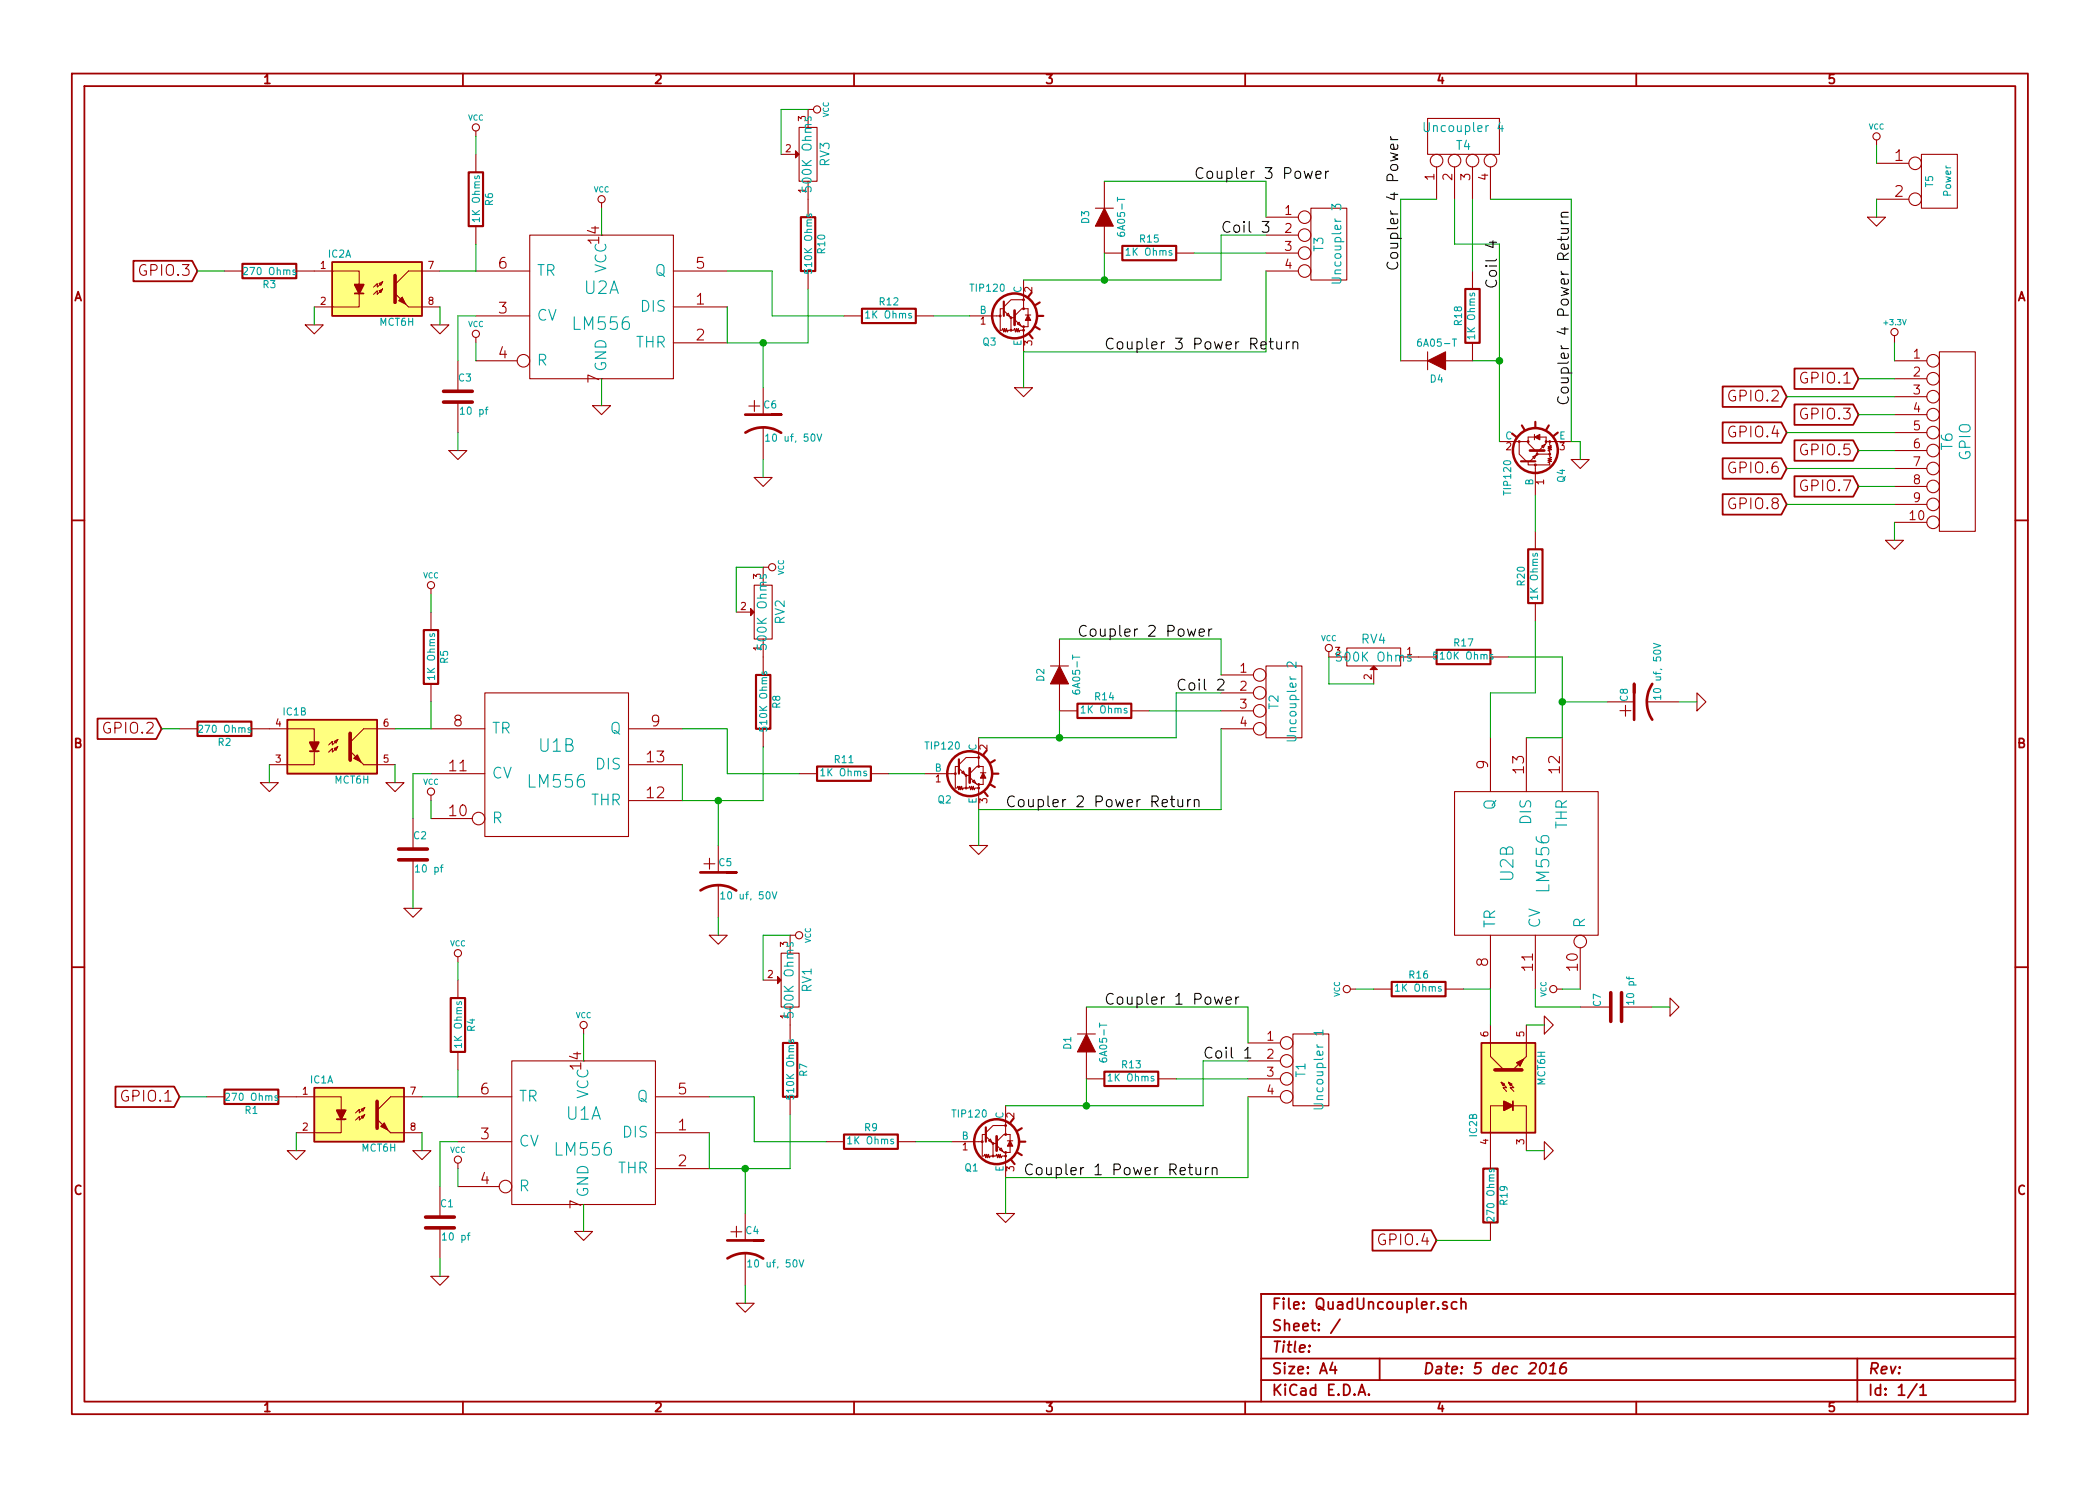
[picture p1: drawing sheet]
EESchema Schematic File Version 2
LIBS:power
LIBS:device
LIBS:transistors
LIBS:conn
LIBS:linear
LIBS:regul
LIBS:74xx
LIBS:cmos4000
LIBS:adc-dac
LIBS:memory
LIBS:xilinx
LIBS:special
LIBS:microcontrollers
LIBS:dsp
LIBS:microchip
LIBS:analog_switches
LIBS:motorola
LIBS:texas
LIBS:intel
LIBS:audio
LIBS:interface
LIBS:digital-audio
LIBS:philips
LIBS:display
LIBS:cypress
LIBS:siliconi
LIBS:opto
LIBS:atmel
LIBS:contrib
LIBS:valves
LIBS:lm556n
LIBS:mct6h
LIBS:QuadUncoupler-cache
EELAYER 27 0
EELAYER END
$Descr A4 11693 8268
encoding utf-8
Sheet 1 1
Title ""
Date "5 dec 2016"
Rev ""
Comp ""
Comment1 ""
Comment2 ""
Comment3 ""
Comment4 ""
$EndDescr
$Comp
L R R3
U 1 1
P 1500 1500
F 0 "R3" V 1580 1500 40  0000 C CNN
F 1 "270 Ohms" V 1507 1501 40  0000 C CNN
F 2 "~" V 1430 1500 30  0000 C CNN
F 3 "~" H 1500 1500 30  0000 C CNN
F 4 "603-CFR-25JR-52-270R" V 1500 1500 60  0001 C CNN "Mouser Part Number"
	1    1500 1500
	0    1    1    0   
$EndComp
$Comp
L MCT6H IC2
U 1 1
P 2100 1600
F 0 "IC2" H 1890 1790 40  0000 C CNN
F 1 "MCT6H" H 2210 1410 40  0000 C CNN
F 2 "DIP-8__300" H 1940 1420 30  0001 C CIN
F 3 "~" H 2100 1600 60  0000 C CNN
F 4 "782-MCT6H" H 2100 1600 60  0001 C CNN "Mouser Part Number"
	1    2100 1600
	1    0    0    -1  
$EndComp
$Comp
L LM556 U2
U 1 1
P 3350 1700
F 0 "U2" H 3350 1800 70  0000 C CNN
F 1 "LM556" H 3350 1600 70  0000 C CNN
F 2 "~" H 3350 1700 60  0000 C CNN
F 3 "~" H 3350 1700 60  0000 C CNN
F 4 "926-LM556CN/NOPB" H 3350 1700 60  0001 C CNN "Mouser Part Number"
	1    3350 1700
	1    0    0    -1  
$EndComp
Wire Wire Line
	2450 1500 2650 1500
$Comp
L GND #PWR3
U 1 1
P 1750 1800
F 0 "#PWR3" H 1750 1800 30  0001 C CNN
F 1 "GND" H 1750 1730 30  0001 C CNN
F 2 "" H 1750 1800 60  0000 C CNN
F 3 "" H 1750 1800 60  0000 C CNN
	1    1750 1800
	1    0    0    -1  
$EndComp
$Comp
L GND #PWR9
U 1 1
P 2450 1800
F 0 "#PWR9" H 2450 1800 30  0001 C CNN
F 1 "GND" H 2450 1730 30  0001 C CNN
F 2 "" H 2450 1800 60  0000 C CNN
F 3 "" H 2450 1800 60  0000 C CNN
	1    2450 1800
	1    0    0    -1  
$EndComp
$Comp
L VCC #PWR18
U 1 1
P 3350 1150
F 0 "#PWR18" H 3350 1250 30  0001 C CNN
F 1 "VCC" H 3350 1250 30  0000 C CNN
F 2 "" H 3350 1150 60  0000 C CNN
F 3 "" H 3350 1150 60  0000 C CNN
	1    3350 1150
	1    0    0    -1  
$EndComp
$Comp
L GND #PWR19
U 1 1
P 3350 2250
F 0 "#PWR19" H 3350 2250 30  0001 C CNN
F 1 "GND" H 3350 2180 30  0001 C CNN
F 2 "" H 3350 2250 60  0000 C CNN
F 3 "" H 3350 2250 60  0000 C CNN
	1    3350 2250
	1    0    0    -1  
$EndComp
Wire Wire Line
	1750 1700 1750 1800
Wire Wire Line
	2450 1700 2450 1800
Wire Wire Line
	3350 1150 3350 1300
Wire Wire Line
	3350 2100 3350 2250
$Comp
L R R6
U 1 1
P 2650 1100
F 0 "R6" V 2730 1100 40  0000 C CNN
F 1 "1K Ohms" V 2657 1101 40  0000 C CNN
F 2 "~" V 2580 1100 30  0000 C CNN
F 3 "~" H 2650 1100 30  0000 C CNN
F 4 "279-2-1623927-3" V 2650 1100 60  0001 C CNN "Mouser Part Number"
	1    2650 1100
	1    0    0    -1  
$EndComp
Wire Wire Line
	2650 1500 2650 1350
$Comp
L VCC #PWR14
U 1 1
P 2650 750
F 0 "#PWR14" H 2650 850 30  0001 C CNN
F 1 "VCC" H 2650 850 30  0000 C CNN
F 2 "" H 2650 750 60  0000 C CNN
F 3 "" H 2650 750 60  0000 C CNN
	1    2650 750 
	1    0    0    -1  
$EndComp
Wire Wire Line
	2650 750  2650 850 
$Comp
L VCC #PWR15
U 1 1
P 2650 1900
F 0 "#PWR15" H 2650 2000 30  0001 C CNN
F 1 "VCC" H 2650 2000 30  0000 C CNN
F 2 "" H 2650 1900 60  0000 C CNN
F 3 "" H 2650 1900 60  0000 C CNN
	1    2650 1900
	1    0    0    -1  
$EndComp
Wire Wire Line
	2650 1900 2650 2000
$Comp
L C C3
U 1 1
P 2550 2200
F 0 "C3" H 2550 2300 40  0000 L CNN
F 1 "10 pf" H 2556 2115 40  0000 L CNN
F 2 "~" H 2588 2050 30  0000 C CNN
F 3 "~" H 2550 2200 60  0000 C CNN
F 4 "594-S100K25SL0N63L6R" H 2550 2200 60  0001 C CNN "Mouser Part Number"
	1    2550 2200
	1    0    0    -1  
$EndComp
Wire Wire Line
	2650 1750 2550 1750
Wire Wire Line
	2550 1750 2550 2000
$Comp
L GND #PWR11
U 1 1
P 2550 2500
F 0 "#PWR11" H 2550 2500 30  0001 C CNN
F 1 "GND" H 2550 2430 30  0001 C CNN
F 2 "" H 2550 2500 60  0000 C CNN
F 3 "" H 2550 2500 60  0000 C CNN
	1    2550 2500
	1    0    0    -1  
$EndComp
Wire Wire Line
	2550 2400 2550 2500
$Comp
L CP1 C6
U 1 1
P 4250 2350
F 0 "C6" H 4250 2450 40  0000 L CNN
F 1 "10 uf, 50V" H 4256 2265 40  0000 L CNN
F 2 "~" H 4288 2200 30  0000 C CNN
F 3 "~" H 4250 2350 60  0000 C CNN
F 4 "140-REA100M1HBK0511P" H 4250 2350 60  0001 C CNN "Mouser Part Number"
	1    4250 2350
	1    0    0    -1  
$EndComp
$Comp
L GND #PWR22
U 1 1
P 4250 2650
F 0 "#PWR22" H 4250 2650 30  0001 C CNN
F 1 "GND" H 4250 2580 30  0001 C CNN
F 2 "" H 4250 2650 60  0000 C CNN
F 3 "" H 4250 2650 60  0000 C CNN
	1    4250 2650
	1    0    0    -1  
$EndComp
Wire Wire Line
	4250 2550 4250 2650
Wire Wire Line
	4250 2150 4250 1900
Wire Wire Line
	4050 1900 4500 1900
Wire Wire Line
	4050 1900 4050 1700
$Comp
L R R10
U 1 1
P 4500 1350
F 0 "R10" V 4580 1350 40  0000 C CNN
F 1 "510K Ohms" V 4507 1351 40  0000 C CNN
F 2 "~" V 4430 1350 30  0000 C CNN
F 3 "~" H 4500 1350 30  0000 C CNN
F 4 "660-CF1/4CT52R514J" V 4500 1350 60  0001 C CNN "Mouser Part Number"
	1    4500 1350
	1    0    0    -1  
$EndComp
$Comp
L POT RV3
U 1 1
P 4500 850
F 0 "RV3" H 4500 750 50  0000 C CNN
F 1 "500K Ohms" H 4500 850 50  0000 C CNN
F 2 "~" H 4500 850 60  0000 C CNN
F 3 "~" H 4500 850 60  0000 C CNN
F 4 "652-3309P-1-504" H 4500 850 60  0001 C CNN "Mouser Part Number"
	1    4500 850 
	0    -1   -1   0   
$EndComp
$Comp
L VCC #PWR25
U 1 1
P 4500 600
F 0 "#PWR25" H 4500 700 30  0001 C CNN
F 1 "VCC" H 4500 700 30  0000 C CNN
F 2 "" H 4500 600 60  0000 C CNN
F 3 "" H 4500 600 60  0000 C CNN
	1    4500 600 
	0    1    1    0   
$EndComp
Wire Wire Line
	4500 600  4350 600 
Wire Wire Line
	4350 600  4350 850 
Wire Wire Line
	4500 1900 4500 1600
Connection ~ 4250 1900
$Comp
L R R12
U 1 1
P 4950 1750
F 0 "R12" V 5030 1750 40  0000 C CNN
F 1 "1K Ohms" V 4957 1751 40  0000 C CNN
F 2 "~" V 4880 1750 30  0000 C CNN
F 3 "~" H 4950 1750 30  0000 C CNN
F 4 "279-2-1623927-3" V 4950 1750 60  0001 C CNN "Mouser Part Number"
	1    4950 1750
	0    -1   -1   0   
$EndComp
Wire Wire Line
	4050 1500 4300 1500
Wire Wire Line
	4300 1500 4300 1750
Wire Wire Line
	4300 1750 4700 1750
$Comp
L TIP120 Q3
U 1 1
P 5600 1750
F 0 "Q3" H 5550 1600 40  0000 R CNN
F 1 "TIP120" H 5600 1900 40  0000 R CNN
F 2 "TO220" H 5480 1855 29  0001 C CNN
F 3 "" H 5600 1750 60  0000 C CNN
F 4 "863-TIP120G" H 5600 1750 60  0001 C CNN "Mouser Part Number"
	1    5600 1750
	1    0    0    -1  
$EndComp
Wire Wire Line
	5200 1750 5400 1750
$Comp
L GND #PWR28
U 1 1
P 5700 2150
F 0 "#PWR28" H 5700 2150 30  0001 C CNN
F 1 "GND" H 5700 2080 30  0001 C CNN
F 2 "" H 5700 2150 60  0000 C CNN
F 3 "" H 5700 2150 60  0000 C CNN
	1    5700 2150
	1    0    0    -1  
$EndComp
Wire Wire Line
	5700 1950 5700 2150
$Comp
L DIODE D3
U 1 1
P 6150 1200
F 0 "D3" H 6150 1300 40  0000 C CNN
F 1 "6A05-T" H 6150 1100 40  0000 C CNN
F 2 "~" H 6150 1200 60  0000 C CNN
F 3 "~" H 6150 1200 60  0000 C CNN
F 4 "621-6A05-T" H 6150 1200 60  0001 C CNN "Mouser Part Number"
	1    6150 1200
	0    -1   -1   0   
$EndComp
$Comp
L R R15
U 1 1
P 6400 1400
F 0 "R15" V 6480 1400 40  0000 C CNN
F 1 "1K Ohms" V 6407 1401 40  0000 C CNN
F 2 "~" V 6330 1400 30  0000 C CNN
F 3 "~" H 6400 1400 30  0000 C CNN
F 4 "279-2-1623927-3" V 6400 1400 60  0001 C CNN "Mouser Part Number"
	1    6400 1400
	0    -1   -1   0   
$EndComp
$Comp
L CONN_4 T3
U 1 1
P 7400 1350
F 0 "T3" V 7350 1350 50  0000 C CNN
F 1 "Uncoupler 3" V 7450 1350 50  0000 C CNN
F 2 "~" H 7400 1350 60  0000 C CNN
F 3 "~" H 7400 1350 60  0000 C CNN
F 4 "571-2828374" V 7400 1350 60  0001 C CNN "Mouser Part Number"
	1    7400 1350
	1    0    0    -1  
$EndComp
Wire Wire Line
	5700 1550 6800 1550
Wire Wire Line
	6800 1550 6800 1300
Wire Wire Line
	6800 1300 7050 1300
Wire Wire Line
	6150 1400 6150 1550
Connection ~ 6150 1550
Wire Wire Line
	6150 1000 7050 1000
Wire Wire Line
	7050 1000 7050 1200
Wire Wire Line
	6650 1400 7050 1400
Wire Wire Line
	7050 1500 7050 1950
Wire Wire Line
	7050 1950 5700 1950
$Comp
L R R2
U 1 1
P 1250 4050
F 0 "R2" V 1330 4050 40  0000 C CNN
F 1 "270 Ohms" V 1257 4051 40  0000 C CNN
F 2 "~" V 1180 4050 30  0000 C CNN
F 3 "~" H 1250 4050 30  0000 C CNN
F 4 "603-CFR-25JR-52-270R" V 1250 4050 60  0001 C CNN "Mouser Part Number"
	1    1250 4050
	0    1    1    0   
$EndComp
$Comp
L MCT6H IC1
U 2 1
P 1850 4150
F 0 "IC1" H 1640 4340 40  0000 C CNN
F 1 "MCT6H" H 1960 3960 40  0000 C CNN
F 2 "DIP-8__300" H 1690 3970 30  0001 C CIN
F 3 "~" H 1850 4150 60  0000 C CNN
	2    1850 4150
	1    0    0    -1  
$EndComp
$Comp
L LM556 U1
U 2 1
P 3100 4250
F 0 "U1" H 3100 4350 70  0000 C CNN
F 1 "LM556" H 3100 4150 70  0000 C CNN
F 2 "~" H 3100 4250 60  0000 C CNN
F 3 "~" H 3100 4250 60  0000 C CNN
F 4 "926-LM556CN/NOPB" H 3100 4250 60  0001 C CNN "Mouser Part Number"
	2    3100 4250
	1    0    0    -1  
$EndComp
Wire Wire Line
	2200 4050 2400 4050
$Comp
L GND #PWR1
U 1 1
P 1500 4350
F 0 "#PWR1" H 1500 4350 30  0001 C CNN
F 1 "GND" H 1500 4280 30  0001 C CNN
F 2 "" H 1500 4350 60  0000 C CNN
F 3 "" H 1500 4350 60  0000 C CNN
	1    1500 4350
	1    0    0    -1  
$EndComp
$Comp
L GND #PWR4
U 1 1
P 2200 4350
F 0 "#PWR4" H 2200 4350 30  0001 C CNN
F 1 "GND" H 2200 4280 30  0001 C CNN
F 2 "" H 2200 4350 60  0000 C CNN
F 3 "" H 2200 4350 60  0000 C CNN
	1    2200 4350
	1    0    0    -1  
$EndComp
Wire Wire Line
	1500 4250 1500 4350
Wire Wire Line
	2200 4250 2200 4350
$Comp
L R R5
U 1 1
P 2400 3650
F 0 "R5" V 2480 3650 40  0000 C CNN
F 1 "1K Ohms" V 2407 3651 40  0000 C CNN
F 2 "~" V 2330 3650 30  0000 C CNN
F 3 "~" H 2400 3650 30  0000 C CNN
F 4 "279-2-1623927-3" V 6400 1400 60  0001 C CNN "Mouser Part Number"
	1    2400 3650
	1    0    0    -1  
$EndComp
Wire Wire Line
	2400 4050 2400 3900
$Comp
L VCC #PWR7
U 1 1
P 2400 3300
F 0 "#PWR7" H 2400 3400 30  0001 C CNN
F 1 "VCC" H 2400 3400 30  0000 C CNN
F 2 "" H 2400 3300 60  0000 C CNN
F 3 "" H 2400 3300 60  0000 C CNN
	1    2400 3300
	1    0    0    -1  
$EndComp
Wire Wire Line
	2400 3300 2400 3400
$Comp
L VCC #PWR8
U 1 1
P 2400 4450
F 0 "#PWR8" H 2400 4550 30  0001 C CNN
F 1 "VCC" H 2400 4550 30  0000 C CNN
F 2 "" H 2400 4450 60  0000 C CNN
F 3 "" H 2400 4450 60  0000 C CNN
	1    2400 4450
	1    0    0    -1  
$EndComp
Wire Wire Line
	2400 4450 2400 4550
$Comp
L C C2
U 1 1
P 2300 4750
F 0 "C2" H 2300 4850 40  0000 L CNN
F 1 "10 pf" H 2306 4665 40  0000 L CNN
F 2 "~" H 2338 4600 30  0000 C CNN
F 3 "~" H 2300 4750 60  0000 C CNN
F 4 "594-S100K25SL0N63L6R" H 2300 4750 60  0001 C CNN "Mouser Part Number"
	1    2300 4750
	1    0    0    -1  
$EndComp
Wire Wire Line
	2400 4300 2300 4300
Wire Wire Line
	2300 4300 2300 4550
$Comp
L GND #PWR5
U 1 1
P 2300 5050
F 0 "#PWR5" H 2300 5050 30  0001 C CNN
F 1 "GND" H 2300 4980 30  0001 C CNN
F 2 "" H 2300 5050 60  0000 C CNN
F 3 "" H 2300 5050 60  0000 C CNN
	1    2300 5050
	1    0    0    -1  
$EndComp
Wire Wire Line
	2300 4950 2300 5050
$Comp
L CP1 C5
U 1 1
P 4000 4900
F 0 "C5" H 4000 5000 40  0000 L CNN
F 1 "10 uf, 50V" H 4006 4815 40  0000 L CNN
F 2 "~" H 4038 4750 30  0000 C CNN
F 3 "~" H 4000 4900 60  0000 C CNN
F 4 "140-REA100M1HBK0511P" H 4000 4900 60  0001 C CNN "Mouser Part Number"
	1    4000 4900
	1    0    0    -1  
$EndComp
$Comp
L GND #PWR20
U 1 1
P 4000 5200
F 0 "#PWR20" H 4000 5200 30  0001 C CNN
F 1 "GND" H 4000 5130 30  0001 C CNN
F 2 "" H 4000 5200 60  0000 C CNN
F 3 "" H 4000 5200 60  0000 C CNN
	1    4000 5200
	1    0    0    -1  
$EndComp
Wire Wire Line
	4000 5100 4000 5200
Wire Wire Line
	4000 4700 4000 4450
Wire Wire Line
	3800 4450 4250 4450
Wire Wire Line
	3800 4450 3800 4250
$Comp
L R R8
U 1 1
P 4250 3900
F 0 "R8" V 4330 3900 40  0000 C CNN
F 1 "510K Ohms" V 4257 3901 40  0000 C CNN
F 2 "~" V 4180 3900 30  0000 C CNN
F 3 "~" H 4250 3900 30  0000 C CNN
F 4 "660-CF1/4CT52R514J" V 4250 3900 60  0001 C CNN "Mouser Part Number"
	1    4250 3900
	1    0    0    -1  
$EndComp
$Comp
L POT RV2
U 1 1
P 4250 3400
F 0 "RV2" H 4250 3300 50  0000 C CNN
F 1 "500K Ohms" H 4250 3400 50  0000 C CNN
F 2 "~" H 4250 3400 60  0000 C CNN
F 3 "~" H 4250 3400 60  0000 C CNN
F 4 "652-3309P-1-504" H 4250 3400 60  0001 C CNN "Mouser Part Number"
	1    4250 3400
	0    -1   -1   0   
$EndComp
$Comp
L VCC #PWR23
U 1 1
P 4250 3150
F 0 "#PWR23" H 4250 3250 30  0001 C CNN
F 1 "VCC" H 4250 3250 30  0000 C CNN
F 2 "" H 4250 3150 60  0000 C CNN
F 3 "" H 4250 3150 60  0000 C CNN
	1    4250 3150
	0    1    1    0   
$EndComp
Wire Wire Line
	4250 3150 4100 3150
Wire Wire Line
	4100 3150 4100 3400
Wire Wire Line
	4250 4450 4250 4150
Connection ~ 4000 4450
$Comp
L R R11
U 1 1
P 4700 4300
F 0 "R11" V 4780 4300 40  0000 C CNN
F 1 "1K Ohms" V 4707 4301 40  0000 C CNN
F 2 "~" V 4630 4300 30  0000 C CNN
F 3 "~" H 4700 4300 30  0000 C CNN
F 4 "279-2-1623927-3" V 4700 4300 60  0001 C CNN "Mouser Part Number"
	1    4700 4300
	0    -1   -1   0   
$EndComp
Wire Wire Line
	3800 4050 4050 4050
Wire Wire Line
	4050 4050 4050 4300
Wire Wire Line
	4050 4300 4450 4300
$Comp
L TIP120 Q2
U 1 1
P 5350 4300
F 0 "Q2" H 5300 4150 40  0000 R CNN
F 1 "TIP120" H 5350 4450 40  0000 R CNN
F 2 "TO220" H 5230 4405 29  0001 C CNN
F 3 "" H 5350 4300 60  0000 C CNN
F 4 "863-TIP120G" H 5350 4300 60  0001 C CNN "Mouser Part Number"
	1    5350 4300
	1    0    0    -1  
$EndComp
Wire Wire Line
	4950 4300 5150 4300
$Comp
L GND #PWR26
U 1 1
P 5450 4700
F 0 "#PWR26" H 5450 4700 30  0001 C CNN
F 1 "GND" H 5450 4630 30  0001 C CNN
F 2 "" H 5450 4700 60  0000 C CNN
F 3 "" H 5450 4700 60  0000 C CNN
	1    5450 4700
	1    0    0    -1  
$EndComp
Wire Wire Line
	5450 4500 5450 4700
$Comp
L DIODE D2
U 1 1
P 5900 3750
F 0 "D2" H 5900 3850 40  0000 C CNN
F 1 "6A05-T" H 5900 3650 40  0000 C CNN
F 2 "~" H 5900 3750 60  0000 C CNN
F 3 "~" H 5900 3750 60  0000 C CNN
F 4 "621-6A05-T" H 5900 3750 60  0001 C CNN "Mouser Part Number"
	1    5900 3750
	0    -1   -1   0   
$EndComp
$Comp
L R R14
U 1 1
P 6150 3950
F 0 "R14" V 6230 3950 40  0000 C CNN
F 1 "1K Ohms" V 6157 3951 40  0000 C CNN
F 2 "~" V 6080 3950 30  0000 C CNN
F 3 "~" H 6150 3950 30  0000 C CNN
F 4 "279-2-1623927-3" V 6150 3950 60  0001 C CNN "Mouser Part Number"
	1    6150 3950
	0    -1   -1   0   
$EndComp
$Comp
L CONN_4 T2
U 1 1
P 7150 3900
F 0 "T2" V 7100 3900 50  0000 C CNN
F 1 "Uncoupler 2" V 7200 3900 50  0000 C CNN
F 2 "~" H 7150 3900 60  0000 C CNN
F 3 "~" H 7150 3900 60  0000 C CNN
F 4 "571-2828374" V 7150 3900 60  0001 C CNN "Mouser Part Number"
	1    7150 3900
	1    0    0    -1  
$EndComp
Wire Wire Line
	5450 4100 6550 4100
Wire Wire Line
	6550 4100 6550 3850
Wire Wire Line
	6550 3850 6800 3850
Wire Wire Line
	5900 3950 5900 4100
Connection ~ 5900 4100
Wire Wire Line
	5900 3550 6800 3550
Wire Wire Line
	6800 3550 6800 3750
Wire Wire Line
	6400 3950 6800 3950
Wire Wire Line
	6800 4050 6800 4500
Wire Wire Line
	6800 4500 5450 4500
$Comp
L R R1
U 1 1
P 1400 6100
F 0 "R1" V 1480 6100 40  0000 C CNN
F 1 "270 Ohms" V 1407 6101 40  0000 C CNN
F 2 "~" V 1330 6100 30  0000 C CNN
F 3 "~" H 1400 6100 30  0000 C CNN
F 4 "603-CFR-25JR-52-270R" V 1400 6100 60  0001 C CNN "Mouser Part Number"
	1    1400 6100
	0    1    1    0   
$EndComp
$Comp
L MCT6H IC1
U 1 1
P 2000 6200
F 0 "IC1" H 1790 6390 40  0000 C CNN
F 1 "MCT6H" H 2110 6010 40  0000 C CNN
F 2 "DIP-8__300" H 1840 6020 30  0001 C CIN
F 3 "~" H 2000 6200 60  0000 C CNN
F 4 "782-MCT6H" H 2000 6200 60  0001 C CNN "Mouser Part Number"
	1    2000 6200
	1    0    0    -1  
$EndComp
$Comp
L LM556 U1
U 1 1
P 3250 6300
F 0 "U1" H 3250 6400 70  0000 C CNN
F 1 "LM556" H 3250 6200 70  0000 C CNN
F 2 "~" H 3250 6300 60  0000 C CNN
F 3 "~" H 3250 6300 60  0000 C CNN
F 4 "926-LM556CN/NOPB" H 3250 6300 60  0001 C CNN "Mouser Part Number"
	1    3250 6300
	1    0    0    -1  
$EndComp
Wire Wire Line
	2350 6100 2550 6100
$Comp
L GND #PWR2
U 1 1
P 1650 6400
F 0 "#PWR2" H 1650 6400 30  0001 C CNN
F 1 "GND" H 1650 6330 30  0001 C CNN
F 2 "" H 1650 6400 60  0000 C CNN
F 3 "" H 1650 6400 60  0000 C CNN
	1    1650 6400
	1    0    0    -1  
$EndComp
$Comp
L GND #PWR6
U 1 1
P 2350 6400
F 0 "#PWR6" H 2350 6400 30  0001 C CNN
F 1 "GND" H 2350 6330 30  0001 C CNN
F 2 "" H 2350 6400 60  0000 C CNN
F 3 "" H 2350 6400 60  0000 C CNN
	1    2350 6400
	1    0    0    -1  
$EndComp
$Comp
L VCC #PWR16
U 1 1
P 3250 5750
F 0 "#PWR16" H 3250 5850 30  0001 C CNN
F 1 "VCC" H 3250 5850 30  0000 C CNN
F 2 "" H 3250 5750 60  0000 C CNN
F 3 "" H 3250 5750 60  0000 C CNN
	1    3250 5750
	1    0    0    -1  
$EndComp
$Comp
L GND #PWR17
U 1 1
P 3250 6850
F 0 "#PWR17" H 3250 6850 30  0001 C CNN
F 1 "GND" H 3250 6780 30  0001 C CNN
F 2 "" H 3250 6850 60  0000 C CNN
F 3 "" H 3250 6850 60  0000 C CNN
	1    3250 6850
	1    0    0    -1  
$EndComp
Wire Wire Line
	1650 6300 1650 6400
Wire Wire Line
	2350 6300 2350 6400
Wire Wire Line
	3250 5750 3250 5900
Wire Wire Line
	3250 6700 3250 6850
$Comp
L R R4
U 1 1
P 2550 5700
F 0 "R4" V 2630 5700 40  0000 C CNN
F 1 "1K Ohms" V 2557 5701 40  0000 C CNN
F 2 "~" V 2480 5700 30  0000 C CNN
F 3 "~" H 2550 5700 30  0000 C CNN
F 4 "279-2-1623927-3" V 2550 5700 60  0001 C CNN "Mouser Part Number"
	1    2550 5700
	1    0    0    -1  
$EndComp
Wire Wire Line
	2550 6100 2550 5950
$Comp
L VCC #PWR12
U 1 1
P 2550 5350
F 0 "#PWR12" H 2550 5450 30  0001 C CNN
F 1 "VCC" H 2550 5450 30  0000 C CNN
F 2 "" H 2550 5350 60  0000 C CNN
F 3 "" H 2550 5350 60  0000 C CNN
	1    2550 5350
	1    0    0    -1  
$EndComp
Wire Wire Line
	2550 5350 2550 5450
$Comp
L VCC #PWR13
U 1 1
P 2550 6500
F 0 "#PWR13" H 2550 6600 30  0001 C CNN
F 1 "VCC" H 2550 6600 30  0000 C CNN
F 2 "" H 2550 6500 60  0000 C CNN
F 3 "" H 2550 6500 60  0000 C CNN
	1    2550 6500
	1    0    0    -1  
$EndComp
Wire Wire Line
	2550 6500 2550 6600
$Comp
L C C1
U 1 1
P 2450 6800
F 0 "C1" H 2450 6900 40  0000 L CNN
F 1 "10 pf" H 2456 6715 40  0000 L CNN
F 2 "~" H 2488 6650 30  0000 C CNN
F 3 "~" H 2450 6800 60  0000 C CNN
F 4 "594-S100K25SL0N63L6R" H 2450 6800 60  0001 C CNN "Mouser Part Number"
	1    2450 6800
	1    0    0    -1  
$EndComp
Wire Wire Line
	2550 6350 2450 6350
Wire Wire Line
	2450 6350 2450 6600
$Comp
L GND #PWR10
U 1 1
P 2450 7100
F 0 "#PWR10" H 2450 7100 30  0001 C CNN
F 1 "GND" H 2450 7030 30  0001 C CNN
F 2 "" H 2450 7100 60  0000 C CNN
F 3 "" H 2450 7100 60  0000 C CNN
	1    2450 7100
	1    0    0    -1  
$EndComp
Wire Wire Line
	2450 7000 2450 7100
$Comp
L CP1 C4
U 1 1
P 4150 6950
F 0 "C4" H 4150 7050 40  0000 L CNN
F 1 "10 uf, 50V" H 4156 6865 40  0000 L CNN
F 2 "~" H 4188 6800 30  0000 C CNN
F 3 "~" H 4150 6950 60  0000 C CNN
F 4 "140-REA100M1HBK0511P" H 4150 6950 60  0001 C CNN "Mouser Part Number"
	1    4150 6950
	1    0    0    -1  
$EndComp
$Comp
L GND #PWR21
U 1 1
P 4150 7250
F 0 "#PWR21" H 4150 7250 30  0001 C CNN
F 1 "GND" H 4150 7180 30  0001 C CNN
F 2 "" H 4150 7250 60  0000 C CNN
F 3 "" H 4150 7250 60  0000 C CNN
	1    4150 7250
	1    0    0    -1  
$EndComp
Wire Wire Line
	4150 7150 4150 7250
Wire Wire Line
	4150 6750 4150 6500
Wire Wire Line
	3950 6500 4400 6500
Wire Wire Line
	3950 6500 3950 6300
$Comp
L R R7
U 1 1
P 4400 5950
F 0 "R7" V 4480 5950 40  0000 C CNN
F 1 "510K Ohms" V 4407 5951 40  0000 C CNN
F 2 "~" V 4330 5950 30  0000 C CNN
F 3 "~" H 4400 5950 30  0000 C CNN
F 4 "660-CF1/4CT52R514J" V 4400 5950 60  0001 C CNN "Mouser Part Number"
	1    4400 5950
	1    0    0    -1  
$EndComp
$Comp
L POT RV1
U 1 1
P 4400 5450
F 0 "RV1" H 4400 5350 50  0000 C CNN
F 1 "500K Ohms" H 4400 5450 50  0000 C CNN
F 2 "~" H 4400 5450 60  0000 C CNN
F 3 "~" H 4400 5450 60  0000 C CNN
F 4 "652-3309P-1-504" H 4400 5450 60  0001 C CNN "Mouser Part Number"
	1    4400 5450
	0    -1   -1   0   
$EndComp
$Comp
L VCC #PWR24
U 1 1
P 4400 5200
F 0 "#PWR24" H 4400 5300 30  0001 C CNN
F 1 "VCC" H 4400 5300 30  0000 C CNN
F 2 "" H 4400 5200 60  0000 C CNN
F 3 "" H 4400 5200 60  0000 C CNN
	1    4400 5200
	0    1    1    0   
$EndComp
Wire Wire Line
	4400 5200 4250 5200
Wire Wire Line
	4250 5200 4250 5450
Wire Wire Line
	4400 6500 4400 6200
Connection ~ 4150 6500
$Comp
L R R9
U 1 1
P 4850 6350
F 0 "R9" V 4930 6350 40  0000 C CNN
F 1 "1K Ohms" V 4857 6351 40  0000 C CNN
F 2 "~" V 4780 6350 30  0000 C CNN
F 3 "~" H 4850 6350 30  0000 C CNN
F 4 "279-2-1623927-3" V 4850 6350 60  0001 C CNN "Mouser Part Number"
	1    4850 6350
	0    -1   -1   0   
$EndComp
Wire Wire Line
	3950 6100 4200 6100
Wire Wire Line
	4200 6100 4200 6350
Wire Wire Line
	4200 6350 4600 6350
$Comp
L TIP120 Q1
U 1 1
P 5500 6350
F 0 "Q1" H 5450 6200 40  0000 R CNN
F 1 "TIP120" H 5500 6500 40  0000 R CNN
F 2 "TO220" H 5380 6455 29  0001 C CNN
F 3 "" H 5500 6350 60  0000 C CNN
F 4 "863-TIP120G" H 5500 6350 60  0001 C CNN "Mouser Part Number"
	1    5500 6350
	1    0    0    -1  
$EndComp
Wire Wire Line
	5100 6350 5300 6350
$Comp
L GND #PWR27
U 1 1
P 5600 6750
F 0 "#PWR27" H 5600 6750 30  0001 C CNN
F 1 "GND" H 5600 6680 30  0001 C CNN
F 2 "" H 5600 6750 60  0000 C CNN
F 3 "" H 5600 6750 60  0000 C CNN
	1    5600 6750
	1    0    0    -1  
$EndComp
Wire Wire Line
	5600 6550 5600 6750
$Comp
L DIODE D1
U 1 1
P 6050 5800
F 0 "D1" H 6050 5900 40  0000 C CNN
F 1 "6A05-T" H 6050 5700 40  0000 C CNN
F 2 "~" H 6050 5800 60  0000 C CNN
F 3 "~" H 6050 5800 60  0000 C CNN
F 4 "621-6A05-T" H 6050 5800 60  0001 C CNN "Mouser Part Number"
	1    6050 5800
	0    -1   -1   0   
$EndComp
$Comp
L R R13
U 1 1
P 6300 6000
F 0 "R13" V 6380 6000 40  0000 C CNN
F 1 "1K Ohms" V 6307 6001 40  0000 C CNN
F 2 "~" V 6230 6000 30  0000 C CNN
F 3 "~" H 6300 6000 30  0000 C CNN
F 4 "279-2-1623927-3" V 6300 6000 60  0001 C CNN "Mouser Part Number"
	1    6300 6000
	0    -1   -1   0   
$EndComp
$Comp
L CONN_4 T1
U 1 1
P 7300 5950
F 0 "T1" V 7250 5950 50  0000 C CNN
F 1 "Uncoupler 1" V 7350 5950 50  0000 C CNN
F 2 "~" H 7300 5950 60  0000 C CNN
F 3 "~" H 7300 5950 60  0000 C CNN
F 4 "571-2828374" V 7300 5950 60  0001 C CNN "Mouser Part Number"
	1    7300 5950
	1    0    0    -1  
$EndComp
Wire Wire Line
	5600 6150 6700 6150
Wire Wire Line
	6700 6150 6700 5900
Wire Wire Line
	6700 5900 6950 5900
Wire Wire Line
	6050 6000 6050 6150
Connection ~ 6050 6150
Wire Wire Line
	6050 5600 6950 5600
Wire Wire Line
	6950 5600 6950 5800
Wire Wire Line
	6550 6000 6950 6000
Wire Wire Line
	6950 6100 6950 6550
Wire Wire Line
	6950 6550 5600 6550
$Comp
L R R19
U 1 1
P 8300 6650
F 0 "R19" V 8380 6650 40  0000 C CNN
F 1 "270 Ohms" V 8307 6651 40  0000 C CNN
F 2 "~" V 8230 6650 30  0000 C CNN
F 3 "~" H 8300 6650 30  0000 C CNN
F 4 "603-CFR-25JR-52-270R" V 8300 6650 60  0001 C CNN "Mouser Part Number"
	1    8300 6650
	1    0    0    -1  
$EndComp
$Comp
L MCT6H IC2
U 2 1
P 8400 6050
F 0 "IC2" H 8190 6240 40  0000 C CNN
F 1 "MCT6H" H 8510 5860 40  0000 C CNN
F 2 "DIP-8__300" H 8240 5870 30  0001 C CIN
F 3 "~" H 8400 6050 60  0000 C CNN
	2    8400 6050
	0    -1   -1   0   
$EndComp
$Comp
L LM556 U2
U 2 1
P 8500 4800
F 0 "U2" H 8500 4900 70  0000 C CNN
F 1 "LM556" H 8500 4700 70  0000 C CNN
F 2 "~" H 8500 4800 60  0000 C CNN
F 3 "~" H 8500 4800 60  0000 C CNN
	2    8500 4800
	0    -1   -1   0   
$EndComp
Wire Wire Line
	8300 5700 8300 5500
$Comp
L GND #PWR32
U 1 1
P 8600 6400
F 0 "#PWR32" H 8600 6400 30  0001 C CNN
F 1 "GND" H 8600 6330 30  0001 C CNN
F 2 "" H 8600 6400 60  0000 C CNN
F 3 "" H 8600 6400 60  0000 C CNN
	1    8600 6400
	0    -1   -1   0   
$EndComp
$Comp
L GND #PWR31
U 1 1
P 8600 5700
F 0 "#PWR31" H 8600 5700 30  0001 C CNN
F 1 "GND" H 8600 5630 30  0001 C CNN
F 2 "" H 8600 5700 60  0000 C CNN
F 3 "" H 8600 5700 60  0000 C CNN
	1    8600 5700
	0    -1   -1   0   
$EndComp
Wire Wire Line
	8500 6400 8600 6400
Wire Wire Line
	8500 5700 8600 5700
$Comp
L R R16
U 1 1
P 7900 5500
F 0 "R16" V 7980 5500 40  0000 C CNN
F 1 "1K Ohms" V 7907 5501 40  0000 C CNN
F 2 "~" V 7830 5500 30  0000 C CNN
F 3 "~" H 7900 5500 30  0000 C CNN
F 4 "279-2-1623927-3" V 7900 5500 60  0001 C CNN "Mouser Part Number"
	1    7900 5500
	0    -1   -1   0   
$EndComp
Wire Wire Line
	8300 5500 8150 5500
$Comp
L VCC #PWR30
U 1 1
P 7550 5500
F 0 "#PWR30" H 7550 5600 30  0001 C CNN
F 1 "VCC" H 7550 5600 30  0000 C CNN
F 2 "" H 7550 5500 60  0000 C CNN
F 3 "" H 7550 5500 60  0000 C CNN
	1    7550 5500
	0    -1   -1   0   
$EndComp
Wire Wire Line
	7550 5500 7650 5500
$Comp
L VCC #PWR33
U 1 1
P 8700 5500
F 0 "#PWR33" H 8700 5600 30  0001 C CNN
F 1 "VCC" H 8700 5600 30  0000 C CNN
F 2 "" H 8700 5500 60  0000 C CNN
F 3 "" H 8700 5500 60  0000 C CNN
	1    8700 5500
	0    -1   -1   0   
$EndComp
Wire Wire Line
	8700 5500 8800 5500
$Comp
L C C7
U 1 1
P 9000 5600
F 0 "C7" H 9000 5700 40  0000 L CNN
F 1 "10 pf" H 9006 5515 40  0000 L CNN
F 2 "~" H 9038 5450 30  0000 C CNN
F 3 "~" H 9000 5600 60  0000 C CNN
F 4 "594-S100K25SL0N63L6R" H 9000 5600 60  0001 C CNN "Mouser Part Number"
	1    9000 5600
	0    -1   -1   0   
$EndComp
Wire Wire Line
	8550 5500 8550 5600
Wire Wire Line
	8550 5600 8800 5600
$Comp
L GND #PWR35
U 1 1
P 9300 5600
F 0 "#PWR35" H 9300 5600 30  0001 C CNN
F 1 "GND" H 9300 5530 30  0001 C CNN
F 2 "" H 9300 5600 60  0000 C CNN
F 3 "" H 9300 5600 60  0000 C CNN
	1    9300 5600
	0    -1   -1   0   
$EndComp
Wire Wire Line
	9200 5600 9300 5600
$Comp
L CP1 C8
U 1 1
P 9150 3900
F 0 "C8" H 9150 4000 40  0000 L CNN
F 1 "10 uf, 50V" H 9156 3815 40  0000 L CNN
F 2 "~" H 9188 3750 30  0000 C CNN
F 3 "~" H 9150 3900 60  0000 C CNN
F 4 "140-REA100M1HBK0511P" H 7150 3200 60  0001 C CNN "Mouser Part Number"
	1    9150 3900
	0    -1   -1   0   
$EndComp
$Comp
L GND #PWR36
U 1 1
P 9450 3900
F 0 "#PWR36" H 9450 3900 30  0001 C CNN
F 1 "GND" H 9450 3830 30  0001 C CNN
F 2 "" H 9450 3900 60  0000 C CNN
F 3 "" H 9450 3900 60  0000 C CNN
	1    9450 3900
	0    -1   -1   0   
$EndComp
Wire Wire Line
	9350 3900 9450 3900
Wire Wire Line
	8950 3900 8700 3900
Wire Wire Line
	8700 4100 8700 3650
Wire Wire Line
	8700 4100 8500 4100
$Comp
L R R17
U 1 1
P 8150 3650
F 0 "R17" V 8230 3650 40  0000 C CNN
F 1 "510K Ohms" V 8157 3651 40  0000 C CNN
F 2 "~" V 8080 3650 30  0000 C CNN
F 3 "~" H 8150 3650 30  0000 C CNN
F 4 "660-CF1/4CT52R514J" V 8150 3650 60  0001 C CNN "Mouser Part Number"
	1    8150 3650
	0    -1   -1   0   
$EndComp
$Comp
L POT RV4
U 1 1
P 7650 3650
F 0 "RV4" H 7650 3550 50  0000 C CNN
F 1 "500K Ohms" H 7650 3650 50  0000 C CNN
F 2 "~" H 7650 3650 60  0000 C CNN
F 3 "~" H 7650 3650 60  0000 C CNN
F 4 "652-3309P-1-504" H 7650 3650 60  0001 C CNN "Mouser Part Number"
	1    7650 3650
	-1   0    0    1   
$EndComp
$Comp
L VCC #PWR29
U 1 1
P 7400 3650
F 0 "#PWR29" H 7400 3750 30  0001 C CNN
F 1 "VCC" H 7400 3750 30  0000 C CNN
F 2 "" H 7400 3650 60  0000 C CNN
F 3 "" H 7400 3650 60  0000 C CNN
	1    7400 3650
	1    0    0    -1  
$EndComp
Wire Wire Line
	7400 3650 7400 3800
Wire Wire Line
	7400 3800 7650 3800
Wire Wire Line
	8700 3650 8400 3650
Connection ~ 8700 3900
$Comp
L R R20
U 1 1
P 8550 3200
F 0 "R20" V 8630 3200 40  0000 C CNN
F 1 "1K Ohms" V 8557 3201 40  0000 C CNN
F 2 "~" V 8480 3200 30  0000 C CNN
F 3 "~" H 8550 3200 30  0000 C CNN
F 4 "279-2-1623927-3" V 8550 3200 60  0001 C CNN "Mouser Part Number"
	1    8550 3200
	-1   0    0    1   
$EndComp
Wire Wire Line
	8300 4100 8300 3850
Wire Wire Line
	8300 3850 8550 3850
Wire Wire Line
	8550 3850 8550 3450
$Comp
L TIP120 Q4
U 1 1
P 8550 2550
F 0 "Q4" H 8500 2400 40  0000 R CNN
F 1 "TIP120" H 8550 2700 40  0000 R CNN
F 2 "TO220" H 8430 2655 29  0001 C CNN
F 3 "" H 8550 2550 60  0000 C CNN
F 4 "863-TIP120G" H 8550 2550 60  0001 C CNN "Mouser Part Number"
	1    8550 2550
	0    -1   -1   0   
$EndComp
Wire Wire Line
	8550 2950 8550 2750
$Comp
L GND #PWR34
U 1 1
P 8800 2550
F 0 "#PWR34" H 8800 2550 30  0001 C CNN
F 1 "GND" H 8800 2480 30  0001 C CNN
F 2 "" H 8800 2550 60  0000 C CNN
F 3 "" H 8800 2550 60  0000 C CNN
	1    8800 2550
	1    0    0    -1  
$EndComp
$Comp
L DIODE D4
U 1 1
P 8000 2000
F 0 "D4" H 8000 2100 40  0000 C CNN
F 1 "6A05-T" H 8000 1900 40  0000 C CNN
F 2 "~" H 8000 2000 60  0000 C CNN
F 3 "~" H 8000 2000 60  0000 C CNN
F 4 "621-6A05-T" H 8000 2000 60  0001 C CNN "Mouser Part Number"
	1    8000 2000
	-1   0    0    1   
$EndComp
$Comp
L R R18
U 1 1
P 8200 1750
F 0 "R18" V 8280 1750 40  0000 C CNN
F 1 "1K Ohms" V 8207 1751 40  0000 C CNN
F 2 "~" V 8130 1750 30  0000 C CNN
F 3 "~" H 8200 1750 30  0000 C CNN
F 4 "279-2-1623927-3" V 8200 1750 60  0001 C CNN "Mouser Part Number"
	1    8200 1750
	-1   0    0    1   
$EndComp
$Comp
L CONN_4 T4
U 1 1
P 8150 750
F 0 "T4" V 8100 750 50  0000 C CNN
F 1 "Uncoupler 4" V 8200 750 50  0000 C CNN
F 2 "~" H 8150 750 60  0000 C CNN
F 3 "~" H 8150 750 60  0000 C CNN
F 4 "571-2828374" V 8150 750 60  0001 C CNN "Mouser Part Number"
	1    8150 750 
	0    -1   -1   0   
$EndComp
Wire Wire Line
	8350 2450 8350 1350
Wire Wire Line
	8350 1350 8100 1350
Wire Wire Line
	8100 1350 8100 1100
Wire Wire Line
	8200 2000 8350 2000
Connection ~ 8350 2000
Wire Wire Line
	7800 2000 7800 1100
Wire Wire Line
	7800 1100 8000 1100
Wire Wire Line
	8200 1500 8200 1100
Wire Wire Line
	8300 1100 8750 1100
Wire Wire Line
	8750 1100 8750 2450
$Comp
L CONN_2 T5
U 1 1
P 10800 1000
F 0 "T5" V 10750 1000 40  0000 C CNN
F 1 "Power" V 10850 1000 40  0000 C CNN
F 2 "~" H 10800 1000 60  0000 C CNN
F 3 "~" H 10800 1000 60  0000 C CNN
F 4 "571-2828372" V 10800 1000 60  0001 C CNN "Mouser Part Number"
	1    10800 1000
	1    0    0    -1  
$EndComp
$Comp
L CONN_10 T6
U 1 1
P 10900 2450
F 0 "T6" V 10850 2450 60  0000 C CNN
F 1 "GPIO" V 10950 2450 60  0000 C CNN
F 2 "~" H 10900 2450 60  0000 C CNN
F 3 "~" H 10900 2450 60  0000 C CNN
F 4 "651-1725737" V 10900 2450 60  0001 C CNN "Mouser Part Number"
F 5 "2x 651-1725685 " V 10900 2450 60  0001 C CNN "Alt Mouser Part number"
	1    10900 2450
	1    0    0    -1  
$EndComp
$Comp
L VCC #PWR37
U 1 1
P 10450 800
F 0 "#PWR37" H 10450 900 30  0001 C CNN
F 1 "VCC" H 10450 900 30  0000 C CNN
F 2 "" H 10450 800 60  0000 C CNN
F 3 "" H 10450 800 60  0000 C CNN
	1    10450 800 
	1    0    0    -1  
$EndComp
$Comp
L GND #PWR38
U 1 1
P 10450 1200
F 0 "#PWR38" H 10450 1200 30  0001 C CNN
F 1 "GND" H 10450 1130 30  0001 C CNN
F 2 "" H 10450 1200 60  0000 C CNN
F 3 "" H 10450 1200 60  0000 C CNN
	1    10450 1200
	1    0    0    -1  
$EndComp
Wire Wire Line
	10450 800  10450 900 
Wire Wire Line
	10450 1100 10450 1200
$Comp
L +3.3V #PWR39
U 1 1
P 10550 1900
F 0 "#PWR39" H 10550 1860 30  0001 C CNN
F 1 "+3.3V" H 10550 2010 30  0000 C CNN
F 2 "" H 10550 1900 60  0000 C CNN
F 3 "" H 10550 1900 60  0000 C CNN
	1    10550 1900
	1    0    0    -1  
$EndComp
Wire Wire Line
	10550 1900 10550 2000
$Comp
L GND #PWR40
U 1 1
P 10550 3000
F 0 "#PWR40" H 10550 3000 30  0001 C CNN
F 1 "GND" H 10550 2930 30  0001 C CNN
F 2 "" H 10550 3000 60  0000 C CNN
F 3 "" H 10550 3000 60  0000 C CNN
	1    10550 3000
	1    0    0    -1  
$EndComp
Wire Wire Line
	10550 2900 10550 3000
Text GLabel 10350 2100 0    60   Input ~ 0
GPIO.1
Text GLabel 10350 2300 0    60   Input ~ 0
GPIO.3
Text GLabel 10350 2500 0    60   Input ~ 0
GPIO.5
Text GLabel 10350 2700 0    60   Input ~ 0
GPIO.7
Text GLabel 9950 2200 0    60   Input ~ 0
GPIO.2
Text GLabel 9950 2400 0    60   Input ~ 0
GPIO.4
Text GLabel 9950 2600 0    60   Input ~ 0
GPIO.6
Text GLabel 9950 2800 0    60   Input ~ 0
GPIO.8
Wire Wire Line
	8750 2450 8800 2450
Wire Wire Line
	8800 2450 8800 2550
Wire Wire Line
	10350 2100 10550 2100
Wire Wire Line
	10550 2200 9950 2200
Wire Wire Line
	10350 2300 10550 2300
Wire Wire Line
	10550 2400 9950 2400
Wire Wire Line
	10350 2500 10550 2500
Wire Wire Line
	10550 2600 9950 2600
Wire Wire Line
	10350 2700 10550 2700
Wire Wire Line
	10550 2800 9950 2800
Text GLabel 1100 1500 0    60   Input ~ 0
GPIO.3
Text GLabel 900  4050 0    60   Input ~ 0
GPIO.2
Text GLabel 1000 6100 0    60   Input ~ 0
GPIO.1
Text GLabel 8000 6900 0    60   Input ~ 0
GPIO.4
Wire Wire Line
	1250 1500 1100 1500
Wire Wire Line
	1000 4050 900  4050
Wire Wire Line
	1150 6100 1000 6100
Wire Wire Line
	8000 6900 8300 6900
Text Label 6650 1000 0    60   ~ 0
Coupler 3 Power
Text Label 6800 1300 0    60   ~ 0
Coil 3
Text Label 6150 1950 0    60   ~ 0
Coupler 3 Power Return
Text Label 7800 1500 1    60   ~ 0
Coupler 4 Power
Text Label 8350 1600 1    60   ~ 0
Coil 4
Text Label 8750 2250 1    60   ~ 0
Coupler 4 Power Return
Text Label 6000 3550 0    60   ~ 0
Coupler 2 Power
Text Label 6550 3850 0    60   ~ 0
Coil 2
Text Label 5600 4500 0    60   ~ 0
Coupler 2 Power Return
Text Label 6150 5600 0    60   ~ 0
Coupler 1 Power
Text Label 6700 5900 0    60   ~ 0
Coil 1
Text Label 5700 6550 0    60   ~ 0
Coupler 1 Power Return
$EndSCHEMATC
